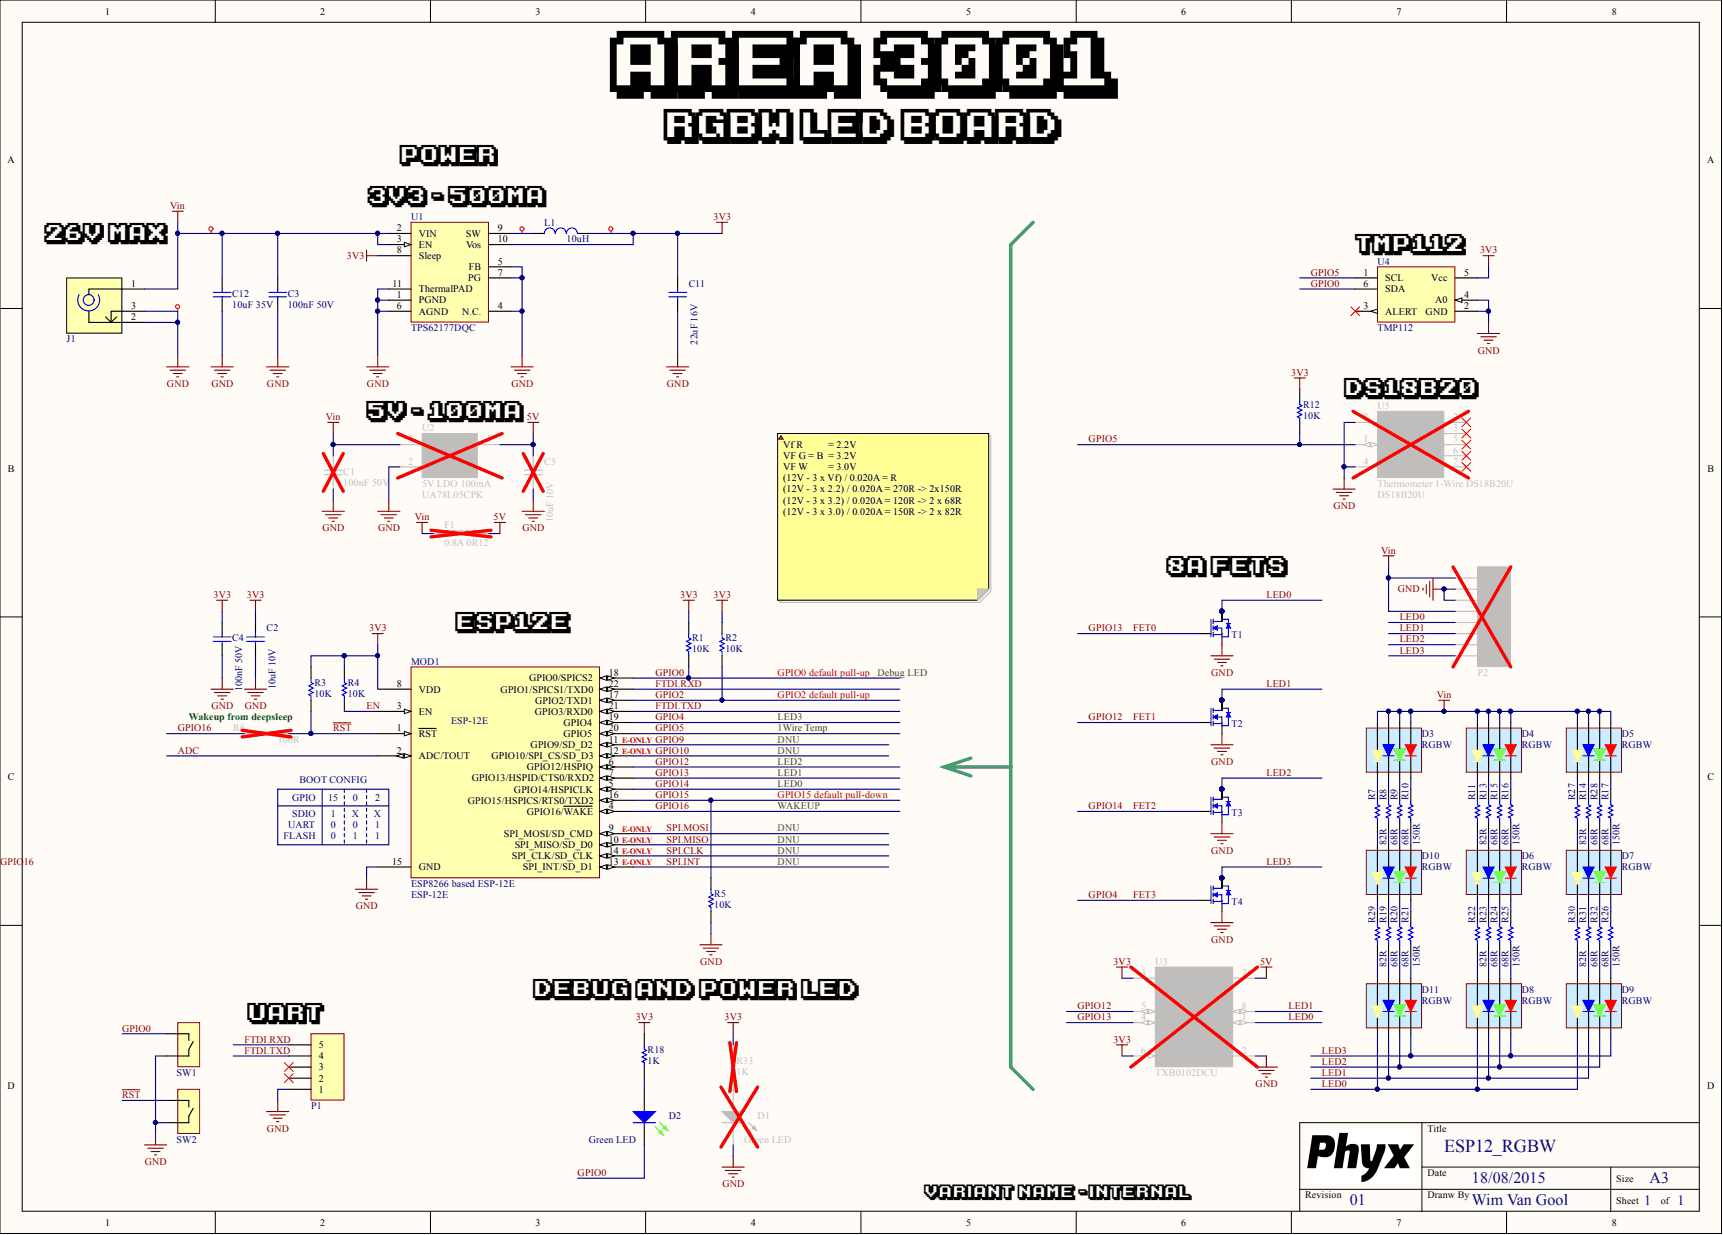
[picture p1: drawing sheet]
# Altium project ESP12_RGBW_00.PrjPcb
PCB_ENGINEER: WimVG; PCB_REV: 00; PCB_TITLE: ESP12_RGBW
1 sheet, 68 parts. Net scope: global (net labels, ports and power ports of the same name join across sheets).
Board file: ESP12_RGBW_00.PcbDoc

## Sheet ESP12_RGBW_00.SchDoc: ESP12_RGBW
size A3; Date: 18/08/2015; DrawnBy: Wim Van Gool; Revision: 01; SheetNumber: 1; SheetTotal: 1; PageSetup: Record=PageOptions¦CenterHorizontal=True¦CenterVertical=True¦PrintScale=0.70¦XCorrection=1.00¦YCorrection=1.00¦PrintKind=1¦BorderSize=5000000¦LeftOffset=0¦BottomOffset=0¦Orientation=2¦PaperLength=1000¦PaperWidth=1000¦Scale=100¦PaperSource=15¦PrintQuality=600¦MediaType=1¦DitherType=10¦PrintScaleMode=1¦PaperKind=A4 (210 x 297 mm)¦PaperIndex=9

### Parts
C1  value 100nF 50V  [C0603_N]  (hidden comment: CAP_CERAMIC)
C2  value 10uF 10V  [C1206_N]  (hidden comment: CAP_CERAMIC)
C3  value 100nF 50V  [C0603_N]  (hidden comment: CAP_CERAMIC)
C4  value 100nF 50V  [C0603_N]  (hidden comment: CAP_CERAMIC)
C5  value 10uF 10V  [C1206_N]  (hidden comment: CAP_CERAMIC)
C11  value 22uF 16V  [C1206_N]  (hidden comment: CAP_CERAMIC)
C12  value 10uF 35V  [C1206_N]  (hidden comment: CAP_CERAMIC)
D1  Green LED  [LED_0805_GR]
D2  Green LED  [LED_0805_GR]
D3  value RGBW  [LED_5050_RGBW_PLCC8]  (hidden comment: 5050 RGBW LED)
D4  value RGBW  [LED_5050_RGBW_PLCC8]  (hidden comment: 5050 RGBW LED)
D5  value RGBW  [LED_5050_RGBW_PLCC8]  (hidden comment: 5050 RGBW LED)
D6  value RGBW  [LED_5050_RGBW_PLCC8]  (hidden comment: 5050 RGBW LED)
D7  value RGBW  [LED_5050_RGBW_PLCC8]  (hidden comment: 5050 RGBW LED)
D8  value RGBW  [LED_5050_RGBW_PLCC8]  (hidden comment: 5050 RGBW LED)
D9  value RGBW  [LED_5050_RGBW_PLCC8]  (hidden comment: 5050 RGBW LED)
D10  value RGBW  [LED_5050_RGBW_PLCC8]  (hidden comment: 5050 RGBW LED)
D11  value RGBW  [LED_5050_RGBW_PLCC8]  (hidden comment: 5050 RGBW LED)
F1  value 0.8A 0R12  [L0805]  (hidden comment: FERRITE)
J1  Socket RA 4.75 with 1.75 barrel  [694105309102]  (value not drawn)
L1  value 10uH  [BRNS_SDR0503]  (hidden comment: SDR0503-100ML)
MOD1  ESP8266 based ESP-12E  value ESP-12E  [ESP-12E]
P1  Header 5  [HDR1X5]  (value not drawn)
P2  8 Terminal Socket RA 3,5mm  [WE_691322110008]  (value not drawn)
R1  value 10K  [R0603_N]  (hidden comment: RESISTOR)
R2  value 10K  [R0603_N]  (hidden comment: RESISTOR)
R3  value 10K  [R0603_N]  (hidden comment: RESISTOR)
R4  value 10K  [R0603_N]  (hidden comment: RESISTOR)
R5  value 10K  [R0603_N]  (hidden comment: RESISTOR)
R6  value 100R  [R0603_N]  (hidden comment: RESISTOR)
R7  value 82R  [R0603_N]  (hidden comment: RESISTOR)
R8  value 68R  [R0603_N]  (hidden comment: RESISTOR)
R9  value 68R  [R0603_N]  (hidden comment: RESISTOR)
R10  value 150R  [R0603_N]  (hidden comment: RESISTOR)
R11  value 82R  [R0603_N]  (hidden comment: RESISTOR)
R12  value 10K  [R0603_N]  (hidden comment: RESISTOR)
R13  value 68R  [R0603_N]  (hidden comment: RESISTOR)
R14  value 68R  [R0603_N]  (hidden comment: RESISTOR)
R15  value 68R  [R0603_N]  (hidden comment: RESISTOR)
R16  value 150R  [R0603_N]  (hidden comment: RESISTOR)
R17  value 150R  [R0603_N]  (hidden comment: RESISTOR)
R18  value 1K  [R0603_N]  (hidden comment: RESISTOR)
R19  value 68R  [R0603_N]  (hidden comment: RESISTOR)
R20  value 68R  [R0603_N]  (hidden comment: RESISTOR)
R21  value 150R  [R0603_N]  (hidden comment: RESISTOR)
R22  value 82R  [R0603_N]  (hidden comment: RESISTOR)
R23  value 68R  [R0603_N]  (hidden comment: RESISTOR)
R24  value 68R  [R0603_N]  (hidden comment: RESISTOR)
R25  value 150R  [R0603_N]  (hidden comment: RESISTOR)
R26  value 150R  [R0603_N]  (hidden comment: RESISTOR)
R27  value 82R  [R0603_N]  (hidden comment: RESISTOR)
R28  value 68R  [R0603_N]  (hidden comment: RESISTOR)
R29  value 82R  [R0603_N]  (hidden comment: RESISTOR)
R30  value 82R  [R0603_N]  (hidden comment: RESISTOR)
R31  value 68R  [R0603_N]  (hidden comment: RESISTOR)
R32  value 68R  [R0603_N]  (hidden comment: RESISTOR)
R33  value 1K  [R0603_N]  (hidden comment: RESISTOR)
SW1  LP SMD tact sw WS-TASV  [WE_434153017835]  (value not drawn)
SW2  LP SMD tact sw WS-TASV  [WE_434153017835]  (value not drawn)
T1  8A N-Ch MOSFET Vgs 1.9  [SOT23-6]  (value not drawn)
T2  8A N-Ch MOSFET Vgs 1.9  [SOT23-6]  (value not drawn)
T3  8A N-Ch MOSFET Vgs 1.9  [SOT23-6]  (value not drawn)
T4  8A N-Ch MOSFET Vgs 1.9  [SOT23-6]  (value not drawn)
U1  value TPS62177DQC  [TI_DQC_WSON10]  (hidden comment: Fixed 3.3V Buck 0.5A)
U2  5V LDO 100mA  value UA78L05CPK  [TI_PK]
U3  value TXB0102DCU  [TI_DCU_R-PDSO-G8]  (hidden comment: 2-bit Bi Level translator, 15kV ESD)
U4  value TMP112  [TI_DRL_R-PDSO-N6]  (hidden comment: I2C Temp sensor High Accuracy)
U5  Thermometer 1-Wire DS18B20U  value DS18B20U  [MAX_uSOP8]

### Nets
3V3: C2.1 C4.1 C11.1 L1.2 MOD1.8(VDD) R1.1 R2.1 R3.1 R4.1 R12.1 R18.1 R33.1 U1.8(Sleep) U1.10(Vos) U3.3(VCCA) U3.6(OE) U4.5(Vcc)
5V: C5.1 F1.2 U2.1(OUT) U3.7(VCCB)
GND: C1.2 C2.2 C3.2 C4.2 C5.2 C11.2 C12.2 D1.2(K) J1.2 J1.3 MOD1.15(GND) P1.1 P2.2 P2.3 R5.2 SW1.2 SW2.2 T1.4(S) T2.4(S) T3.4(S) T4.4(S) U1.1(PGND) U1.4(N.C.) U1.5(FB) U1.6(AGND) U1.7(PG) U1.11(ThermalPAD) U2.2(GND) U3.2(GND) U4.2(GND) U4.4(A0) U5.4(GND) U5.8(VDD)
Vin: C1.1 C3.1 C12.1 D3.1(RA) D3.3(GA) D3.5(BA) D3.7(WA) D4.1(RA) D4.3(GA) D4.5(BA) D4.7(WA) D5.1(RA) D5.3(GA) D5.5(BA) D5.7(WA) F1.1 J1.1 P2.1 P2.4 U1.2(VIN) U1.3(EN) U2.3(IN)
ADC: MOD1.2(ADC/TOUT)
EN: MOD1.3(EN) R4.2
FET0: MOD1.7(GPIO13/HSPID/CTS0/RXD2) T1.3(G) U3.4(A2)  [also labelled GPIO13]
FET1: MOD1.6(GPIO12/HSPIQ) T2.3(G) U3.5(A1)  [also labelled GPIO12]
FET2: MOD1.5(GPIO14/HSPICLK) T3.3(G)  [also labelled GPIO14]
FET3: MOD1.19(GPIO4) T4.3(G)  [also labelled GPIO4]
FTDI.RXD: MOD1.22(GPIO1/SPICS1/TXD0) P1.5
FTDI.TXD: MOD1.21(GPIO3/RXD0) P1.4
GPIO0: D2.2(K) MOD1.18(GPIO0/SPICS2) R1.2 SW1.1 U4.6(SDA)
GPIO2: MOD1.17(GPIO2/TXD1) R2.2
GPIO5: MOD1.20(GPIO5) R12.2 U4.1(SCL) U5.1(DQ)
GPIO9: MOD1.11(GPIO9/SD_D2)
GPIO10: MOD1.12(GPIO10/SPI_CS/SD_D3)
GPIO15: MOD1.16(GPIO15/HSPICS/RTS0/TXD2) R5.1
GPIO16: MOD1.4(GPIO16/~{WAKE}) R6.2
LED0: D8.8(WC) D9.8(WC) D11.8(WC) P2.5 T1.1(D) T1.2(D) T1.5(D) T1.6(D) U3.1(B2)
LED1: D8.6(BC) D9.6(BC) D11.6(BC) P2.6 T2.1(D) T2.2(D) T2.5(D) T2.6(D) U3.8(B1)
LED2: D8.4(GC) D9.4(GC) D11.4(GC) P2.7 T3.1(D) T3.2(D) T3.5(D) T3.6(D)
LED3: D8.2(RC) D9.2(RC) D11.2(RC) P2.8 T4.1(D) T4.2(D) T4.5(D) T4.6(D)
~{RST}: MOD1.1(~{RST}) R3.2 R6.1 SW2.1
SPI.CLK: MOD1.14(SPI_CLK/SD_CLK)
SPI.INT: MOD1.13(SPI_INT/SD_D1)
SPI.MISO: MOD1.10(SPI_MISO/SD_D0)
SPI.MOSI: MOD1.9(SPI_MOSI/SD_CMD)
NetD1_1: D1.1(A) R33.2
NetD2_1: D2.1(A) R18.2
NetD3_2: D3.2(RC) R10.1
NetD3_4: D3.4(GC) R9.1
NetD3_6: D3.6(BC) R8.1
NetD3_8: D3.8(WC) R7.1
NetD4_2: D4.2(RC) R16.1
NetD4_4: D4.4(GC) R15.1
NetD4_6: D4.6(BC) R13.1
NetD4_8: D4.8(WC) R11.1
NetD5_2: D5.2(RC) R17.1
NetD5_4: D5.4(GC) R28.1
NetD5_6: D5.6(BC) R14.1
NetD5_8: D5.8(WC) R27.1
NetD6_1: D6.1(RA) R16.2
NetD6_2: D6.2(RC) R25.1
NetD6_3: D6.3(GA) R15.2
NetD6_4: D6.4(GC) R24.1
NetD6_5: D6.5(BA) R13.2
NetD6_6: D6.6(BC) R23.1
NetD6_7: D6.7(WA) R11.2
NetD6_8: D6.8(WC) R22.1
NetD7_1: D7.1(RA) R17.2
NetD7_2: D7.2(RC) R26.1
NetD7_3: D7.3(GA) R28.2
NetD7_4: D7.4(GC) R32.1
NetD7_5: D7.5(BA) R14.2
NetD7_6: D7.6(BC) R31.1
NetD7_7: D7.7(WA) R27.2
NetD7_8: D7.8(WC) R30.1
NetD8_1: D8.1(RA) R25.2
NetD8_3: D8.3(GA) R24.2
NetD8_5: D8.5(BA) R23.2
NetD8_7: D8.7(WA) R22.2
NetD9_1: D9.1(RA) R26.2
NetD9_3: D9.3(GA) R32.2
NetD9_5: D9.5(BA) R31.2
NetD9_7: D9.7(WA) R30.2
NetD10_1: D10.1(RA) R10.2
NetD10_2: D10.2(RC) R21.1
NetD10_3: D10.3(GA) R9.2
NetD10_4: D10.4(GC) R20.1
NetD10_5: D10.5(BA) R8.2
NetD10_6: D10.6(BC) R19.1
NetD10_7: D10.7(WA) R7.2
NetD10_8: D10.8(WC) R29.1
NetD11_1: D11.1(RA) R21.2
NetD11_3: D11.3(GA) R20.2
NetD11_5: D11.5(BA) R19.2
NetD11_7: D11.7(WA) R29.2
NetL1_1: L1.1 U1.9(SW)

Not connected (* = marked no-connect by the designer): P1 2* 3*; U4 3(ALERT)*; U5 2(N.C.)* 3(N.C.)* 5(N.C.)* 6(N.C.)* 7(N.C.)*

### Layout directives
net class POWER: 3V3, GND, NetL1_1, Vin

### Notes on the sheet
- AREA 3001
- RGBW LED BOARD
- POWER
- 26V MAX
- (near U1) 3V3 - 500mA
- (near U4) TMP112
- (near U2) 5V - 100mA
- (near U5) DS18B20
- (near T1) 8A FETs
- ESP12E
- Vf R 	= 2.2V
  VF G = B 	= 3.2V
  VF W 	= 3.0V
  (12V - 3 x Vf) / 0.020A = R
  (12V - 3 x 2.2) / 0.020A = 270R -> 2x150R
  (12V - 3 x 3.2) / 0.020A = 120R -> 2 x 68R
  (12V - 3 x 3.0) / 0.020A = 150R -> 2 x 82R
- GPIO0 default pull-up
- GPIO2 default pull-up
- Debug LED
- (near R6) Wakeup from deepsleep
- (near MOD1) E-ONLY
- DNU
- 1Wire Temp
- LED3
- GPIO
- SDIO
- 15
- 1
- BOOT CONFIG
- 0
- X
- (near MOD1) 2
- (near MOD1) X
- GPIO15 default pull-down
- WAKEUP
- LED0
- LED1
- LED2
- UART
- FLASH
- (near MOD1) 1
- (near P1) UART
- DEBUG AND POWER LED
- Title
- Variant name -
- Revision
- Date
- Dranw By
- Size
- A3
- Sheet
- of
- Labels drawn without touching a wire or pin: GPIO16

## Assembly variants
Internal: not fitted C1 C5 D1 F1 P2 R6 R33 U2 U3 U5
External RGBW: not fitted C1 C5 D3 D4 D5 D6 D7 D8 D9 D10 D11 F1 J1 R6 R7 R8 R9 R10 R11 R13 R14 R15 R16 R17 R19 R20 R21 R22 R23 R24 R25 R26 R27 R28 R29 R30 R31 R32 U2 U3 U5
External Digital: not fitted D3 D4 D5 D6 D7 D8 D9 D10 D11 F1 J1 R6 R7 R8 R9 R10 R11 R13 R14 R15 R16 R17 R19 R20 R21 R22 R23 R24 R25 R26 R27 R28 R29 R30 R31 R32 T1 T2 U5
